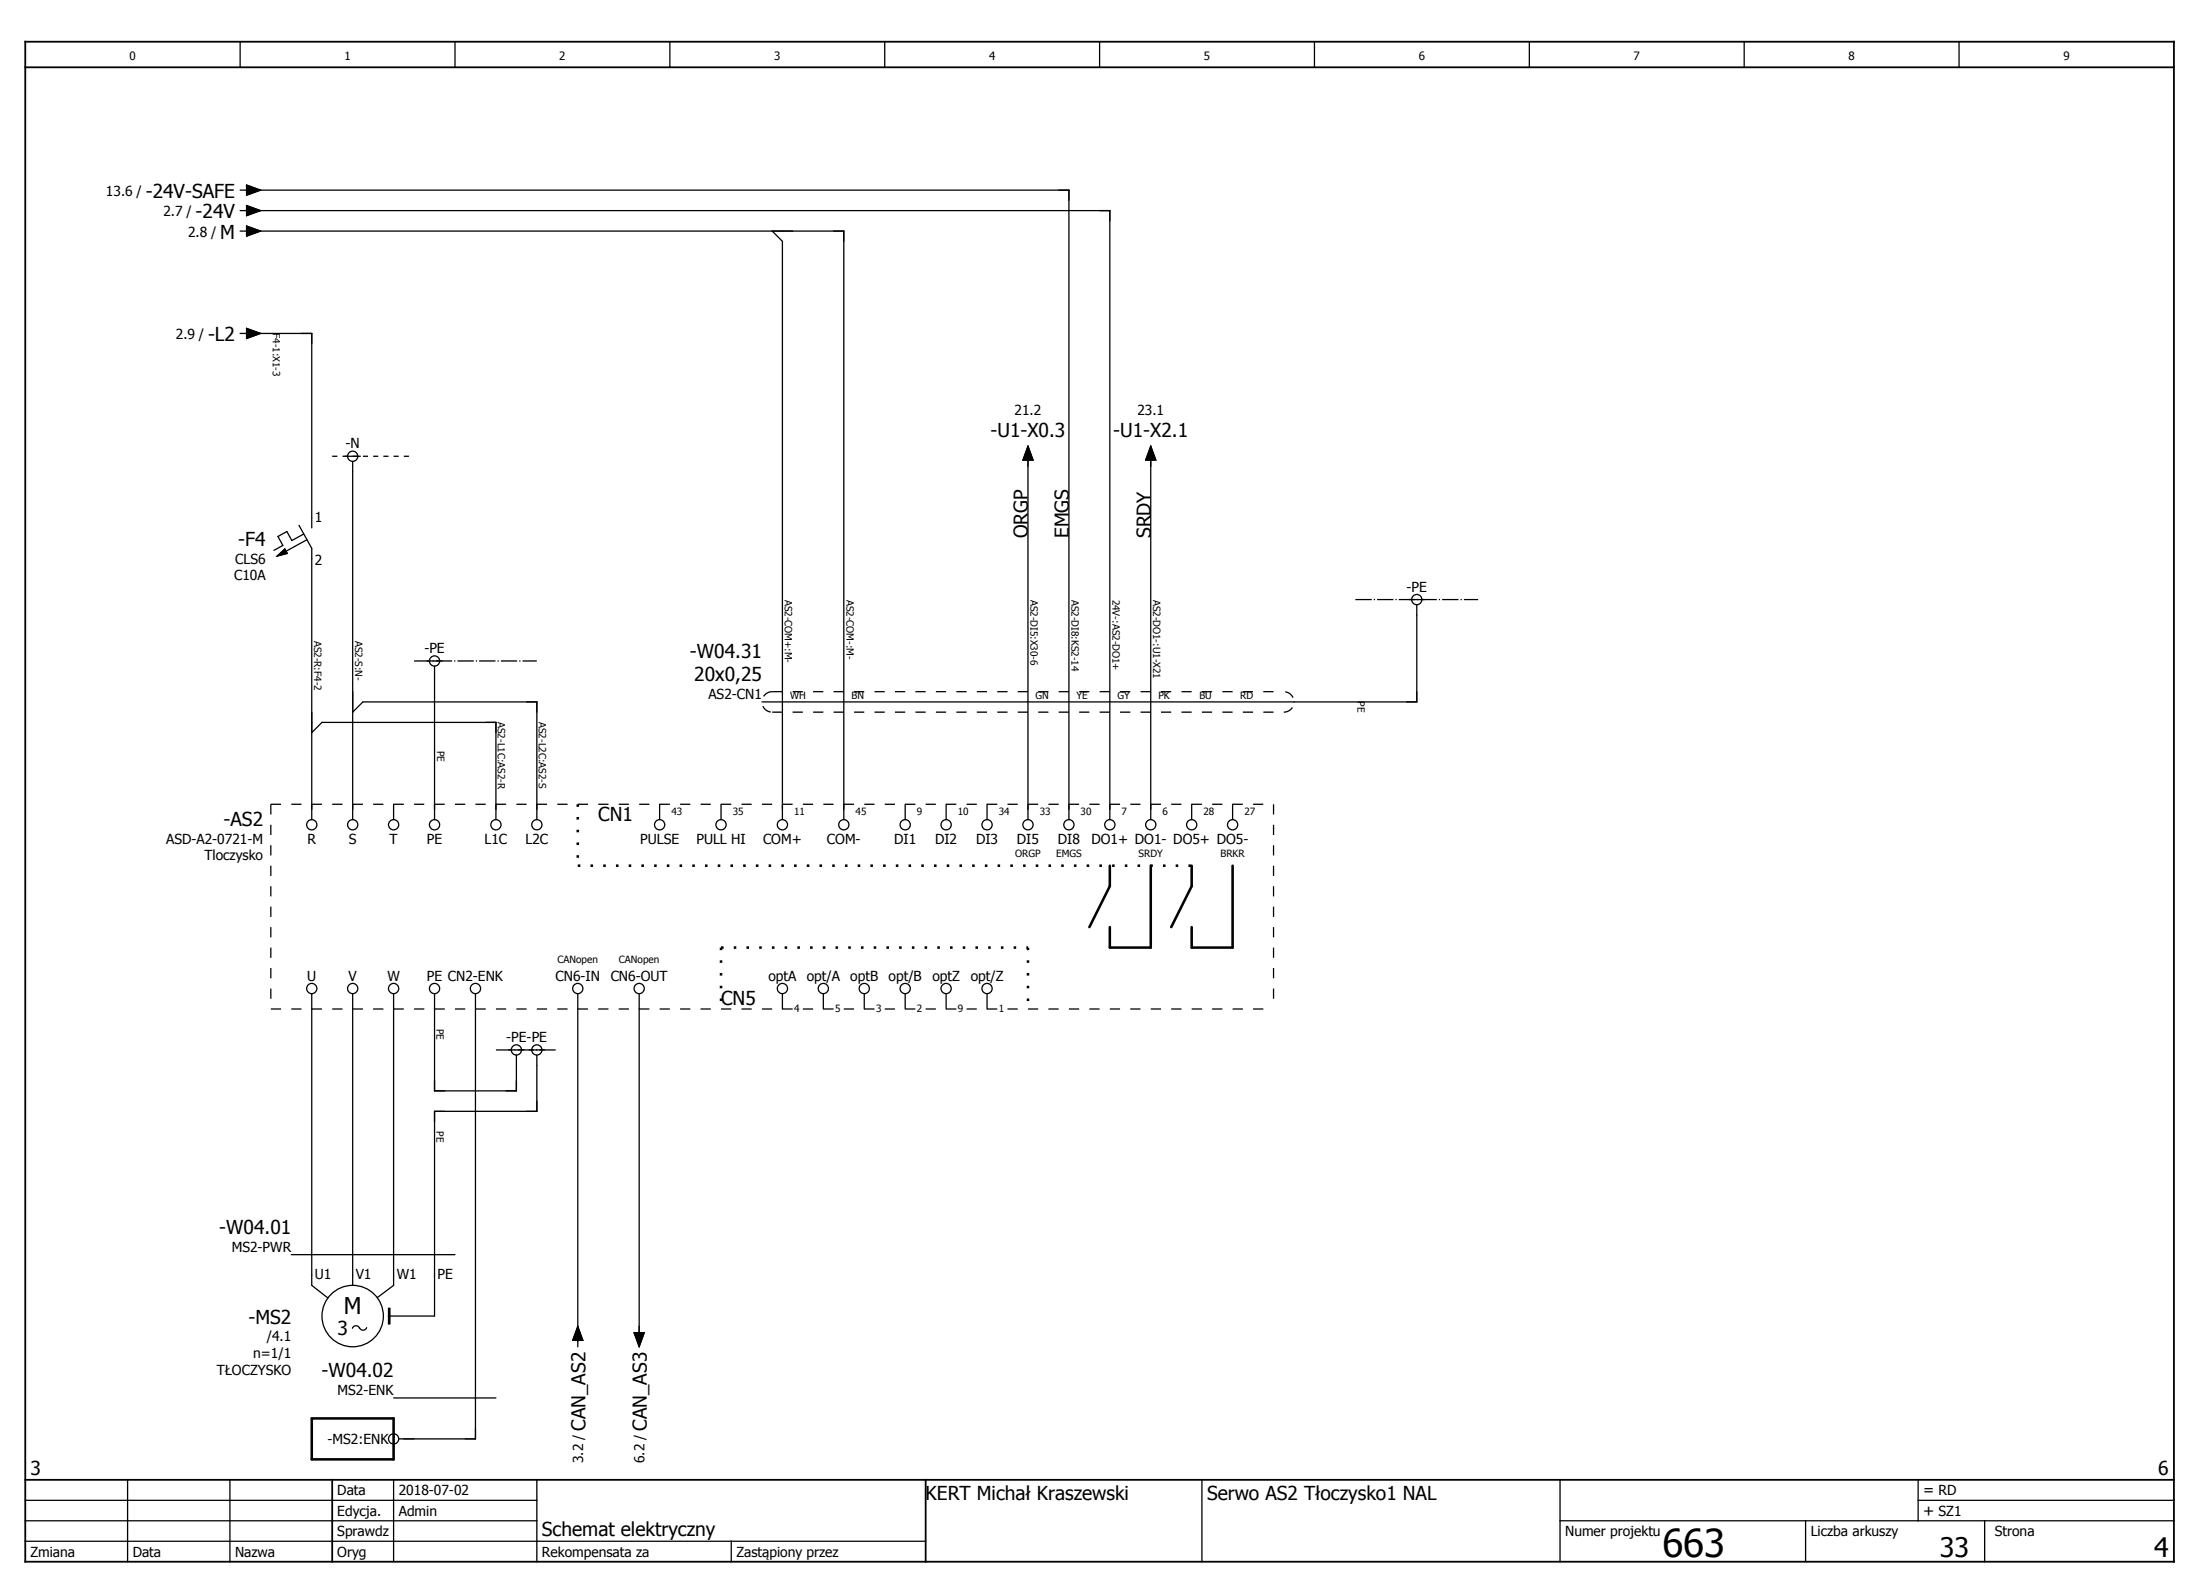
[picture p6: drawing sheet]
<svg xmlns="http://www.w3.org/2000/svg" width="430mm" height="310mm" viewBox="0 0 430 310" stroke-linecap="round" stroke-linejoin="round" font-family="sans-serif">
<g fill="none" stroke="#000" stroke-width=".25">
<path d="M46.9 8.2v5M88.9 8.2v5M130.9 8.2v5M172.9 8.2v5M214.9 8.2v5M256.9 8.2v5M298.9 8.2v5M340.9 8.2v5M382.9 8.2v5M46.9 37.2h1.3M48.2 36.2l2.7 1-2.7 1zM48.9 37.2h160v123"/>
<path d="M46.9 41.2h1.3M46.9 45.2h1.3M48.2 40.2l2.7 1-2.7 1zM48.2 44.2l2.7 1-2.7 1zM48.9 41.2h168v119M48.9 45.2h116v115M150.9 45.2l2 2v113M46.9 65.2h1.3M48.2 64.2l2.7 1-2.7 1zM48.9 65.2h12v38M67.4 89.2h3M68.9 90.2v70"/>
<path d="M200.9 89.9v70.3M200.9 87.2l1 2.7h-2zM224.9 89.9v70.3M224.9 87.2l1 2.7h-2zM54.2 108.7l1.5-1.4 .5 .8zM58.4 102.7l2.5 4.5v53M59.4 104.3l-2.4 1.3-.9-1.7-1.8 .9 1 1.8-1.8 .9M60 105.5l-4.1 2.2M275.4 117.2h3M276.9 118.2v19h-128M68.9 139.2l2-2h34v23M83.4 129.2h3"/>
<path d="M84.9 130.2v30M60.9 143.2l2-2h34v19M76.9 157.2v3M128.9 157.2v3M140.9 157.2v3M176.9 157.2v3M184.9 157.2v3M192.9 157.2v3M232.9 157.2v3M240.9 157.2v3M60.9 194.2v57l3.2 2.4M68.9 194.2v57"/>
<path d="M76.9 194.2v57l-3.2 2.4M84.9 194.2v19h16v-7M92.9 194.2v87h-15M112.9 194.2v69M124.9 194.2v67M152.9 194.2v3M160.9 194.2v3M168.9 194.2v3M176.9 194.2v3M184.9 194.2v3M192.9 194.2v3M99.4 205.2h3"/>
<path d="M103.4 205.2h3M104.9 206.2v11h-20v40h-9M56.9 245.2h32M68.9 259.5a.75 .75 0 0 1 .7-.5 .75 .75 0 0 1 .7 .5M70.3 259.4a.75 .75 0 0 0 .7 .5 .75 .75 0 0 0 .7-.5M75.9 255.7h.3v3h-.3zM112.9 259.2l1 2.7h-2zM76.9 273.2h20M123.9 260.4h2l-1 2.8zM4.9 297.2h100M4.9 293.2h100M24.9 289.2v16"/>
<path d="M44.9 289.2v16M76.9 289.2v16M104.9 289.2v16M234.9 289.2v16M304.9 297.2h120M304.9 289.2v16M352.9 297.2v8M374.9 293.2h50M374.9 289.2v8M387.9 297.2v8M4.9 301.2h176M142.9 301.2v4"/>
<circle cx="68.9" cy="89.2" r="1"/>
<circle cx="276.9" cy="117.2" r="1"/>
<circle cx="84.9" cy="129.2" r="1"/>
<circle cx="60.9" cy="161.2" r="1"/>
<circle cx="68.9" cy="161.2" r="1"/>
<circle cx="76.9" cy="161.2" r="1"/>
<circle cx="84.9" cy="161.2" r="1"/>
<circle cx="96.9" cy="161.2" r="1"/>
<circle cx="104.9" cy="161.2" r="1"/>
<circle cx="128.9" cy="161.2" r="1"/>
<circle cx="140.9" cy="161.2" r="1"/>
<circle cx="152.9" cy="161.2" r="1"/>
<circle cx="164.9" cy="161.2" r="1"/>
<circle cx="176.9" cy="161.2" r="1"/>
<circle cx="184.9" cy="161.2" r="1"/>
<circle cx="192.9" cy="161.2" r="1"/>
<circle cx="200.9" cy="161.2" r="1"/>
<circle cx="208.9" cy="161.2" r="1"/>
<circle cx="216.9" cy="161.2" r="1"/>
<circle cx="224.9" cy="161.2" r="1"/>
<circle cx="232.9" cy="161.2" r="1"/>
<circle cx="240.9" cy="161.2" r="1"/>
<circle cx="60.9" cy="193.2" r="1"/>
<circle cx="68.9" cy="193.2" r="1"/>
<circle cx="76.9" cy="193.2" r="1"/>
<circle cx="84.9" cy="193.2" r="1"/>
<circle cx="92.9" cy="193.2" r="1"/>
<circle cx="112.9" cy="193.2" r="1"/>
<circle cx="124.9" cy="193.2" r="1"/>
<circle cx="152.9" cy="193.2" r="1"/>
<circle cx="160.9" cy="193.2" r="1"/>
<circle cx="168.9" cy="193.2" r="1"/>
<circle cx="176.9" cy="193.2" r="1"/>
<circle cx="184.9" cy="193.2" r="1"/>
<circle cx="192.9" cy="193.2" r="1"/>
<circle cx="100.9" cy="205.2" r="1"/>
<circle cx="104.9" cy="205.2" r="1"/>
<circle cx="68.9" cy="257.2" r="6"/>
<circle cx="76.9" cy="281.2" r="1"/>
</g>
<path d="M4.9 13.2h420M4.9 8.2h420v297h-420zM4.9 289.2h420M64.9 289.2v16M180.9 289.2v16" fill="none" stroke="#000" stroke-width=".35"/>
<path d="M216.9 169.2v4l-4 8M224.9 169.2v16h-8v-4M232.9 169.2v4l-4 8M240.9 169.2v16h-8v-4M60.9 277.2h16v8h-16z" fill="none" stroke="#000" stroke-width=".5"/>
<path d="M64.9 89.2h16" fill="none" stroke="#000" stroke-width=".25" stroke-dasharray="1 1" stroke-linecap="butt"/>
<path d="M112.9 157.2v12M112.9 169.2h120M140.9 185.2v12M140.9 185.2h60M200.9 185.2v12" fill="none" stroke="#000" stroke-width=".5" stroke-dasharray=".5 2 .5 2" stroke-linecap="butt"/>
<path d="M264.9 117.2h24M80.9 129.2h24M96.9 205.2h12" fill="none" stroke="#000" stroke-width=".25" stroke-dasharray="3.2 .4 .3 .4" stroke-linecap="butt"/>
<path d="M48.2 36.2l2.7 1-2.7 1zM48.2 40.2l2.7 1-2.7 1zM48.2 44.2l2.7 1-2.7 1zM48.2 64.2l2.7 1-2.7 1zM200.9 87.2l1 2.7h-2zM224.9 87.2l1 2.7h-2zM54.2 108.7l1.5-1.4 .5 .8zM75.9 255.7h.3v3h-.3zM112.9 259.2l1 2.7h-2zM123.9 260.4h2l-1 2.8z" fill="#000" stroke="#000" stroke-width=".2"/>
<path d="M150.9 139.2h100M150.9 135.2h100M150.9 135.2a2 2 0 0 0-2 2 2 2 0 0 0 2 2M250.9 139.2a2 2 0 0 0 2-2 2 2 0 0 0-2-2M52.9 157.2h196M52.9 157.2v40M248.9 157.2v40M52.9 197.2h196" fill="none" stroke="#000" stroke-width=".25" stroke-dasharray="2 2" stroke-linecap="butt"/>
<text font-size="7.5" x="324.9" y="304.2">663</text>
<g font-size="5.3">
<text x="379.2" y="304.2">33</text>
<text x="421.1" y="304.2">4</text>
</g>
<text font-size="4.5" x="67.2" y="256.7">M</text>
<g font-size="3.7">
<text x="28.5" y="38.6">-24V-SAFE</text>
<text x="38.2" y="42.6">-24V</text>
<text x="43" y="46.6">M</text>
<text x="40.7" y="66.6">-L2</text>
<text x="193.6" y="85.4">-U1-X0.3</text>
<text x="217.6" y="85.4">-U1-X2.1</text>
<text x="46.6" y="106.6">-F4</text>
<text x="200.9" y="105.2" transform="rotate(-90 200.9 105.2)">ORGP</text>
<text x="208.9" y="105.2" transform="rotate(-90 208.9 105.2)">EMGS</text>
<text x="224.9" y="105.2" transform="rotate(-90 224.9 105.2)">SRDY</text>
<text x="134.9" y="128.6">-W04.31</text>
<text x="135.7" y="133.1">20x0,25</text>
<text x="43.7" y="161.4">-AS2</text>
<text x="116.9" y="160.4">CN1</text>
<text x="140.9" y="196.4">CN5</text>
<text x="42.9" y="241.1">-W04.01</text>
<text x="48.5" y="258.6">-MS2</text>
<text x="66" y="260.8">3</text>
<text x="62.9" y="269.1">-W04.02</text>
<text x="114.4" y="279.6" transform="rotate(-90 114.4 279.6)">CAN_AS2</text>
<text x="126.4" y="279.6" transform="rotate(-90 126.4 279.6)">CAN_AS3</text>
<text x="5.9" y="288.2">3</text>
<text x="180.9" y="293.2">KERT Michał Kraszewski</text>
<text x="235.9" y="293.2">Serwo AS2 Tłoczysko1 NAL</text>
<text x="421.9" y="288.2">6</text>
<text x="105.9" y="300.2">Schemat elektryczny</text>
</g>
<g font-size="3">
<text x="375.9" y="292.2">= RD</text>
<text x="375.9" y="296.2">+ SZ1</text>
</g>
<g font-size="2.7">
<text x="20.7" y="38.2">13.6 /</text>
<text x="31.9" y="42.2">2.7 /</text>
<text x="36.8" y="46.2">2.8 /</text>
<text x="34.4" y="66.2">2.9 /</text>
<text x="198.3" y="81.1">21.2</text>
<text x="222.3" y="81.1">23.1</text>
<text x="67.5" y="87.6">-N</text>
<text x="61.5" y="102">1</text>
<text x="45.7" y="113.4">C10A</text>
<text x="46" y="110.1">CLS6</text>
<text x="61.5" y="110.4">2</text>
<text x="274.9" y="115.6">-PE</text>
<text x="82.9" y="127.6">-PE</text>
<text x="138.5" y="136.6">AS2-CN1</text>
<text x="32.5" y="164.9">ASD-A2-0721-M</text>
<text x="60.1" y="164.8">R</text>
<text x="68.2" y="164.8">S</text>
<text x="76.2" y="164.8">T</text>
<text x="83.4" y="164.8">PE</text>
<text x="94.7" y="164.8">L1C</text>
<text x="102.7" y="164.8">L2C</text>
<text x="125.1" y="164.8">PULSE</text>
<text x="136.1" y="164.8">PULL HI</text>
<text x="149.1" y="164.8">COM+</text>
<text x="161.6" y="164.8">COM-</text>
<text x="174.8" y="164.8">DI1</text>
<text x="182.8" y="164.8">DI2</text>
<text x="190.8" y="164.8">DI3</text>
<text x="198.8" y="164.8">DI5</text>
<text x="206.8" y="164.8">DI8</text>
<text x="213.3" y="164.8">DO1+ DO1- DO5+ DO5-</text>
<text x="40" y="168.1">Tloczysko</text>
<text x="60.1" y="191.6">U</text>
<text x="68.1" y="191.6">V</text>
<text x="75.7" y="191.6">W</text>
<text x="83.4" y="191.6">PE CN2-ENK</text>
<text x="108.6" y="191.6">CN6-IN</text>
<text x="119.4" y="191.6">CN6-OUT</text>
<text x="150.2" y="191.6">optA</text>
<text x="157.7" y="191.6">opt/A</text>
<text x="166.2" y="191.6">optB</text>
<text x="173.7" y="191.6">opt/B</text>
<text x="182.3" y="191.6">optZ</text>
<text x="189.7" y="191.6">opt/Z</text>
<text x="98.9" y="203.6">-PE-PE</text>
<text x="45.3" y="244.6">MS2-PWR</text>
<text x="61.5" y="250">U1</text>
<text x="69.5" y="250">V1</text>
<text x="77.5" y="250">W1</text>
<text x="85.5" y="250">PE</text>
<text x="52.1" y="262.1">/4.1</text>
<text x="42.4" y="268.6">TŁOCZYSKO</text>
<text x="49.5" y="265.4">n=1/1</text>
<text x="66" y="272.6">MS2-ENK</text>
<text x="64" y="282.2">-MS2:ENK</text>
<text x="114" y="285.9" transform="rotate(-90 114 285.9)">3.2 /</text>
<text x="126" y="285.9" transform="rotate(-90 126 285.9)">6.2 /</text>
<text x="65.9" y="292.2">Data</text>
<text x="77.9" y="292.2">2018-07-02</text>
<text x="65.9" y="296.2">Edycja.</text>
<text x="77.9" y="296.2">Admin</text>
<text x="5.9" y="304.2">Zmiana</text>
<text x="25.9" y="304.2">Data</text>
<text x="45.9" y="304.2">Nazwa</text>
<text x="65.9" y="304.2">Oryg</text>
<text x="65.9" y="300.2">Sprawdz</text>
<text x="105.9" y="304.2">Rekompensata za</text>
<text x="143.9" y="304.2">Zastąpiony przez</text>
<text x="305.9" y="300.2">Numer projektu</text>
<text x="353.9" y="300.2">Liczba arkuszy</text>
<text x="389.9" y="300.2">Strona</text>
</g>
<g font-size="2.3">
<text x="25.3" y="11.7">0</text>
<text x="67.3" y="11.7">1</text>
<text x="109.3" y="11.7">2</text>
<text x="151.3" y="11.7">3</text>
<text x="193.3" y="11.7">4</text>
<text x="235.3" y="11.7">5</text>
<text x="277.3" y="11.7">6</text>
<text x="319.3" y="11.7">7</text>
<text x="361.3" y="11.7">8</text>
<text x="403.3" y="11.7">9</text>
</g>
<g font-size="2">
<text x="53.3" y="65.1" transform="rotate(90 53.3 65.1)">F4-1:X1-3</text>
<text x="153.4" y="117.2" transform="rotate(90 153.4 117.2)">AS2-COM+:M-</text>
<text x="165.4" y="117.2" transform="rotate(90 165.4 117.2)">AS2-COM-:M-</text>
<text x="201.4" y="117.2" transform="rotate(90 201.4 117.2)">AS2-DI5:X30-6</text>
<text x="209.4" y="117.2" transform="rotate(90 209.4 117.2)">AS2-DI8:KS2-14</text>
<text x="217.4" y="117.2" transform="rotate(90 217.4 117.2)">24V-:AS2-DO1+</text>
<text x="225.4" y="117.2" transform="rotate(90 225.4 117.2)">AS2-DO1-:U1-X21</text>
<text x="61.4" y="125.2" transform="rotate(90 61.4 125.2)">AS2-R:F4-2</text>
<text x="69.4" y="125.2" transform="rotate(90 69.4 125.2)">AS2-S:N-</text>
<text x="154.4" y="136.7">WH</text>
<text x="166.4" y="136.7">BN</text>
<text x="202.4" y="136.7">GN</text>
<text x="210.4" y="136.7">YE</text>
<text x="218.4" y="136.7">GY</text>
<text x="226.4" y="136.7">PK</text>
<text x="234.4" y="136.7">BU</text>
<text x="242.4" y="136.7">RD</text>
<text x="265.3" y="137.1" transform="rotate(90 265.3 137.1)">PE</text>
<text x="97.3" y="141.1" transform="rotate(90 97.3 141.1)">AS2-L1C:AS2-R</text>
<text x="105.3" y="141.1" transform="rotate(90 105.3 141.1)">AS2-L2C:AS2-S</text>
<text x="85.4" y="146.7" transform="rotate(90 85.4 146.7)">PE</text>
<text x="131.2" y="159.3">43</text>
<text x="143.2" y="159.3">35</text>
<text x="155.2" y="159.3">11</text>
<text x="167.2" y="159.3">45</text>
<text x="179.2" y="159.3">9</text>
<text x="187.2" y="159.3">10</text>
<text x="195.2" y="159.3">34</text>
<text x="203.2" y="159.3">33</text>
<text x="211.2" y="159.3">30</text>
<text x="219.2" y="159.3">7</text>
<text x="227.2" y="159.3">6</text>
<text x="235.2" y="159.3">28</text>
<text x="243.2" y="159.3">27</text>
<text x="198.5" y="167.4">ORGP</text>
<text x="206.4" y="167.4">EMGS</text>
<text x="222.6" y="167.4">SRDY</text>
<text x="238.6" y="167.4">BRKR</text>
<text x="109" y="188.2">CANopen</text>
<text x="121" y="188.2">CANopen</text>
<text x="155.2" y="197.7">4</text>
<text x="163.2" y="197.7">5</text>
<text x="171.2" y="197.7">3</text>
<text x="179.2" y="197.7">2</text>
<text x="187.2" y="197.7">9</text>
<text x="195.2" y="197.7">1</text>
<text x="85.3" y="201.1" transform="rotate(90 85.3 201.1)">PE</text>
<text x="85.3" y="221.1" transform="rotate(90 85.3 221.1)">PE</text>
</g>
</svg>
